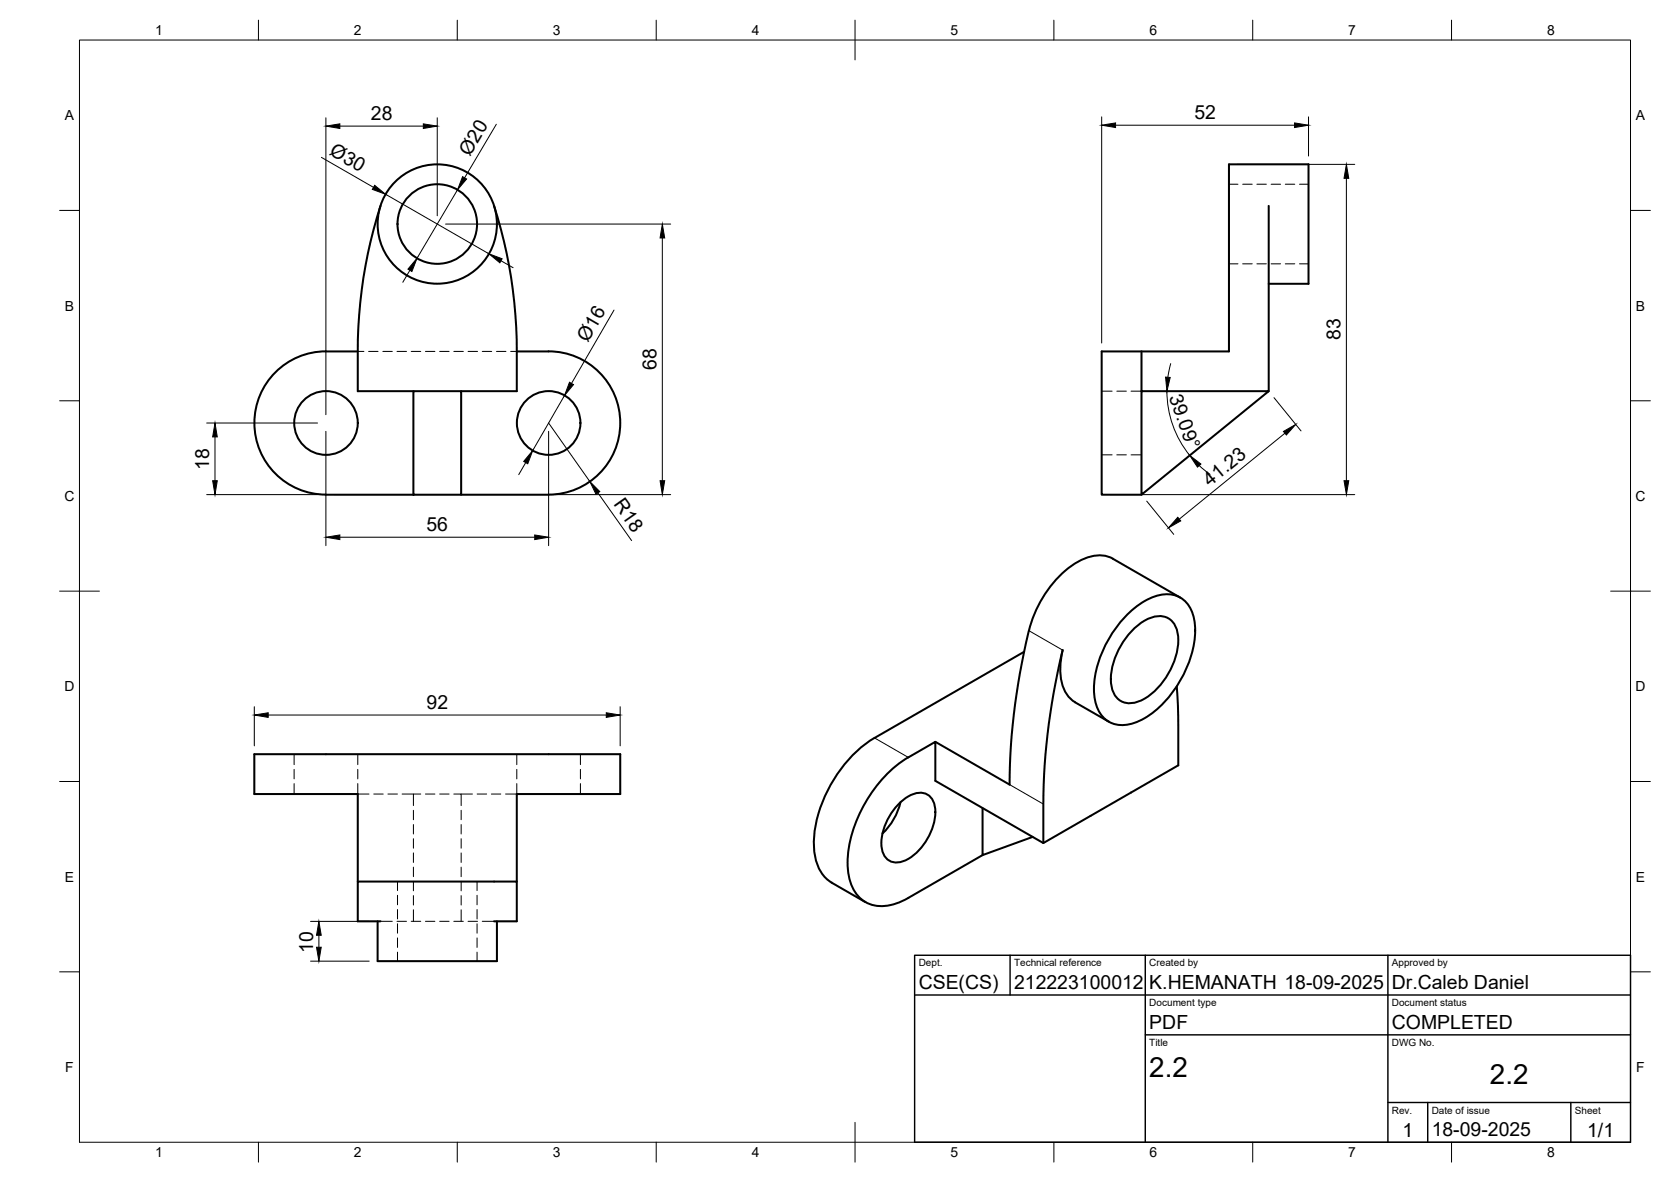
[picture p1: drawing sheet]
<svg xmlns="http://www.w3.org/2000/svg" width="420mm" height="297mm" viewBox="0 0 420 297" stroke-linecap="round" stroke-linejoin="round" font-family="sans-serif">
<!-- layer: Visible -->
<g fill="none" stroke="#000" stroke-width=".51">
<path d="M95.7 51.7a118.2 118.2 0 0 0-5.7 36.6v10h13.9M124.2 51.7a118.2 118.2 0 0 1 5.7 36.6v10h-13.9M319 51.7v46.6M319 71.3h10v-30h-20v47h-32v36h10M90 88.3h-8a18 18 0 0 0-18 18 18 18 0 0 0 18 18M103.9 98.3h12.1v26h-12.1zM129.9 88.3h8M138 88.3a18 18 0 0 1 18 18 18 18 0 0 1-18 18M287 88.3v36l32-26h-32M82 124.3h21.9M116 124.3h21.9M258.7 158.5a166.8 166.8 0 0 0-4.8 38.7l-18.7-10.8"/>
<path d="M279.8 140.4l17 9.8M279.8 140.4a8.7 8.7 0 0 0-8.7 .7 28.3 28.3 0 0 0-12.4 17.4M282.8 155.1a16.4 16.4 0 0 1 10.3-5.8 6.8 6.8 0 0 1 7.1 6.2 24 24 0 0 1-4.3 17 21 21 0 0 1-12.1 9.6 6.8 6.8 0 0 1-8.4-6 24 24 0 0 1 4.3-17zM284.7 158.4a10.2 10.2 0 0 1 7.4-3.6 4.7 4.7 0 0 1 4.1 4.8 18 18 0 0 1-9.6 16.5 4.8 4.8 0 0 1-7.2-4.2 18 18 0 0 1 5.3-13.5zM257.5 163.8l-37.6 21.6a33.6 33.6 0 0 0-15.3 27 10.8 10.8 0 0 0 4.5 9.4l8.5 4.9M267.2 163.4a166.8 166.8 0 0 0-4.9 38.7v9.8M267.2 163.4a14.6 14.6 0 0 0 1 11.1l1.3 1.4 .8 .6M270.3 176.5l8.5 4.9M295.9 172.5l.3 7.4 .1 12.4-34 19.6-27.1-15.7v-9.8a46.8 46.8 0 0 0-10.9 6.9 34.3 34.3 0 0 0-11.2 23.5 11.8 11.8 0 0 0 3.5 9.2 9.4 9.4 0 0 0 10.2 .5l1.6-.9M225.8 202.3a8 8 0 0 1 6.3-3 4.2 4.2 0 0 1 3.1 4.8 14.6 14.6 0 0 1-7.8 12.2 3.8 3.8 0 0 1-5.7-3.3 14.4 14.4 0 0 1 4.1-10.7zM226.4 201.6a15.9 15.9 0 0 1-4.5 7.9M247.1 203.1v11.8l12.6-4.6"/>
<path d="M247.1 214.9l-18.7 10.7M90 221.5v-22h-26.1v-10h92.1v10h-26.1v22M95 231.5v10h29.9v-10M95.7 231.5h-5.7v-10h39.9v10h-5.7"/>
<circle cx="109.9" cy="56.3" r="15"/>
<circle cx="110" cy="56.3" r="10"/>
<circle cx="82" cy="106.3" r="8"/>
<circle cx="137.9" cy="106.3" r="8"/>
</g>
<!-- layer: Hidden -->
<g fill="none" stroke="#000" stroke-width=".25">
<path d="M309 46.3h2.3M312.5 46.3h2.4M316 46.3h2.4M319.6 46.3h2.4M323.2 46.3h2.4M326.7 46.3h2.3M309 66.3h2.3M312.5 66.3h2.4M316 66.3h2.4M319.6 66.3h2.4M323.2 66.3h2.4M326.7 66.3h2.3"/>
<path d="M90 88.3h1.5M92.7 88.3h2.4M96.3 88.3h2.3M99.8 88.3h2.4M103.4 88.3h2.4M107 88.3h2.3M110.6 88.3h2.3M114.1 88.3h2.4M117.7 88.3h2.4M121.3 88.3h2.3M124.8 88.3h2.4M128.4 88.3h1.5"/>
<path d="M277 98.3h2.6M280.8 98.3h2.4M284.4 98.3h2.6M277 114.3h2.6M280.8 114.3h2.4M284.4 114.3h2.6M74 189.5v2.7M74 193.3v2.4M74 196.9v2.6M90 196.9v2.6h2.8M90 189.5v2.7M90 193.3v2.4"/>
<path d="M94 199.5h2.4M97.5 199.5h2.4M101.1 199.5h2.8M105.8 199.5h-1.9v2.9M107 199.5h2.3M110.6 199.5h2.3M114.1 199.5h1.9v2.9M116 199.5h2.8M120 199.5h2.4M123.5 199.5h2.4M129.9 196.9v2.6h-2.8M129.9 189.5v2.7"/>
<path d="M129.9 193.3v2.4M145.9 189.5v2.7M145.9 193.3v2.4M145.9 196.9v2.6M103.9 203.6v2.4M103.9 207.2v2.4M103.9 210.8v2.4M103.9 214.3v2.4M103.9 217.9v2.4M116 203.6v2.4M116 207.2v2.4M116 210.8v2.4"/>
<path d="M116 214.3v2.4M116 217.9v2.4M95.7 231.5h2.9M99.8 231.5h2.4M99.9 221.5v2.3M99.9 225v2.4M99.9 228.6v2.3M99.9 232.1v2.4M99.9 235.7v2.4M99.9 239.3v2.2M103.4 231.5h2.4M103.9 221.5v2.4"/>
<path d="M103.9 225.1v2.3M103.9 228.6v2.9M107 231.5h2.3M110.6 231.5h2.3M114.1 231.5h2.4M116 221.5v2.4M116 225.1v2.3M116 228.6v2.9M117.7 231.5h2.4M120 221.5v2.3M120 225v2.4M120 228.6v2.3"/>
<path d="M120 232.1v2.4M120 235.7v2.4M120 239.3v2.2M121.3 231.5h2.9"/>
</g>
<!-- layer: Visible Narrow -->
<path d="M258.7 158.5l8.5 4.9M219.9 185.4l8.5 4.9M253.9 197.2l8.4 4.9" fill="none" stroke="#000" stroke-width=".25"/>
<!-- layer: BORDER -->
<g fill="none" stroke="#000" stroke-width=".25">
<path d="M20 10.1h390v276.9h-390zM65 5.1v5M115 5.1v5M165 5.1v5M215 5.1v10M265 5.1v5M315 5.1v5M365 5.1v5M15 52.9h5M410 52.9h5M15 100.7h5M410 100.7h5"/>
<path d="M15 148.6h10M405 148.6h10M15 196.4h5M410 196.4h5M15 244.2h5M410 244.2h5M65 287v5M115 287v5M165 287v5M215 282.1v9.9M265 287v5M315 287v5"/>
<path d="M365 287v5"/>
</g>
<!-- layer: TITLEBLOCK -->
<path d="M230 240.1h180v46.9h-180zM230 250h180M254 240.1v9.9M288 240.1v46.9M349 240.1v46.9M288 260.1h122M349 277.1h61M359 277.1v9.9M395 277.1v9.9" fill="none" stroke="#000" stroke-width=".36"/>
<!-- layer: FD_Dimensions -->
<g fill="none" stroke="#000" stroke-width=".25">
<path d="M80.8 39.5l13.1 7.6M81.9 29.6v74.6M85.4 31.7h21M109.9 29.6v24.6M124.8 31.2l-8 13.5M277 29.4v56.8M280.5 31.5h45M329 29.4v9.8M96.9 48.8l26 15M112 56.3h56.6M115 47.7l-10.1 17.2M166.5 59.8v61"/>
<path d="M311.1 41.3h29.5M338.5 44.8v76M103.1 67.9l-1.8 3M126 65.5l3 1.8M154.4 77.9l-10.7 18.5M141.9 99.4l-8 13.8M293.4 98.3a25.6 25.6 0 0 0 5.7 16.1M294.4 91.4l-.7 3.4M320.3 99.9l6.8 8.4M52 106.3h27.8M54.1 109.8v11M81.9 108.4v28.7"/>
<path d="M132.2 116.3l-1.8 3M137.9 108.4v28.7M137.9 106.3l10.4 14.7M301.5 117l2.7 2.2M323.1 108.9l-26.6 21.6M52 124.3h27.8M84.1 124.3h84.5M85.4 135h49.1M150.3 123.9l8.5 12M279.1 124.3h61.5M288.3 125.9l6.8 8.4M63.9 177.6v9.8"/>
<path d="M67.4 179.7h85M155.9 177.6v9.8M78.1 231.5h14.7M80.2 235v3M78.1 241.5h14.7"/>
</g>
<g fill="#000" stroke="#000" stroke-width=".25">
<path d="M81.9 31.7l3.5-.6v1.2zM106.4 31.1l3.5 .6-3.5 .6zM277 31.5l3.5-.6v1.2zM325.5 30.9l3.5 .6-3.5 .6zM94.2 46.6l2.7 2.2-3.3-1.2zM116.3 44.4l1 .6-2.3 2.7zM166.5 56.3l.6 3.5h-1.1zM338.5 41.3l.6 3.5h-1.2zM104.9 64.9l-1.3 3.3-1-.6zM122.9 63.8l3.4 1.2-.6 1zM143.2 96.1l1 .6-2.3 2.7zM293.1 94.8l1.1 .1-.8 3.4z"/>
<path d="M54.1 106.3l.5 3.5h-1.1zM133.9 113.2l-1.2 3.4-1-.6zM299.1 114.5l2.9 2.1-.9 .8zM322.7 108.4l3.1-1.7-2.4 2.6zM53.5 120.8h1.1l-.5 3.5zM81.9 135l3.5-.6v1.2zM134.5 134.4l3.4 .6-3.4 .6zM148.3 121l2.5 2.5-.9 .7zM166 120.8h1.1l-.6 3.5zM296.1 130l.8 .9-3.1 1.8zM337.9 120.8h1.2l-.6 3.5zM63.9 179.7l3.5-.6v1.2z"/>
<path d="M152.4 179.1l3.5 .6-3.5 .6zM79.6 238h1.2l-.6 3.5zM80.2 231.5l.6 3.5h-1.2z"/>
</g>
<g font-size="7">
<text x="289" y="270.6">2.2</text>
<text x="374.6" y="272.3">2.2</text>
</g>
<g font-size="4.9">
<text x="93.3" y="30.2">28</text>
<text x="300.3" y="30">52</text>
<text x="82.6" y="38.8" transform="rotate(30 82.6 38.8)">Ø30</text>
<text x="118.2" y="39.4" transform="rotate(-59 118.2 39.4)">Ø20</text>
<text x="147.8" y="86.2" transform="rotate(-60 147.8 86.2)">Ø16</text>
<text x="337.1" y="85.5" transform="rotate(-90 337.1 85.5)">83</text>
<text x="165.1" y="93" transform="rotate(-90 165.1 93)">68</text>
<text x="293.9" y="99.7" transform="rotate(70 293.9 99.7)">39.09°</text>
<text x="52.6" y="118.2" transform="rotate(-90 52.6 118.2)">18</text>
<text x="304.2" y="122.3" transform="rotate(-39 304.2 122.3)">41.23</text>
<text x="154.1" y="126.7" transform="rotate(55 154.1 126.7)">R18</text>
<text x="107.2" y="133.5">56</text>
<text x="107.3" y="178.2">92</text>
<text x="78.7" y="239.4" transform="rotate(-90 78.7 239.4)">10</text>
<text x="231" y="248.5">CSE(CS)</text>
<text x="255" y="248.5">212223100012</text>
<text x="289" y="248.5">K.HEMANATH 18-09-2025</text>
<text x="350" y="248.5">Dr.Caleb Daniel</text>
<text x="289" y="258.6">PDF</text>
<text x="350" y="258.6">COMPLETED</text>
<text x="352.6" y="285.7">1</text>
<text x="360" y="285.5">18-09-2025</text>
<text x="399.1" y="285.7">1/1</text>
</g>
<g font-size="3.5">
<text x="39" y="8.8">1</text>
<text x="89" y="8.8">2</text>
<text x="139" y="8.8">3</text>
<text x="189" y="8.8">4</text>
<text x="239" y="8.8">5</text>
<text x="289" y="8.8">6</text>
<text x="339" y="8.8">7</text>
<text x="389" y="8.8">8</text>
<text x="16.3" y="30.2">A</text>
<text x="411.3" y="30.2">A</text>
<text x="16.3" y="78">B</text>
<text x="411.3" y="78">B</text>
<text x="16.2" y="125.9">C</text>
<text x="411.2" y="125.9">C</text>
<text x="16.2" y="173.7">D</text>
<text x="411.2" y="173.7">D</text>
<text x="16.3" y="221.6">E</text>
<text x="411.3" y="221.6">E</text>
<text x="16.4" y="269.4">F</text>
<text x="411.4" y="269.4">F</text>
<text x="39" y="290.8">1</text>
<text x="89" y="290.8">2</text>
<text x="139" y="290.8">3</text>
<text x="189" y="290.8">4</text>
<text x="239" y="290.8">5</text>
<text x="289" y="290.8">6</text>
<text x="339" y="290.8">7</text>
<text x="389" y="290.8">8</text>
</g>
<g font-size="2.5">
<text x="231" y="242.9">Dept.</text>
<text x="255" y="242.9">Technical reference</text>
<text x="289" y="242.9">Created by</text>
<text x="350" y="242.9">Approved by</text>
<text x="289" y="252.8">Document type</text>
<text x="350" y="252.8">Document status</text>
<text x="289" y="262.9">Title</text>
<text x="350" y="262.9">DWG No.</text>
<text x="350" y="279.9">Rev.</text>
<text x="360" y="279.9">Date of issue</text>
<text x="396" y="279.9">Sheet</text>
</g>
</svg>
